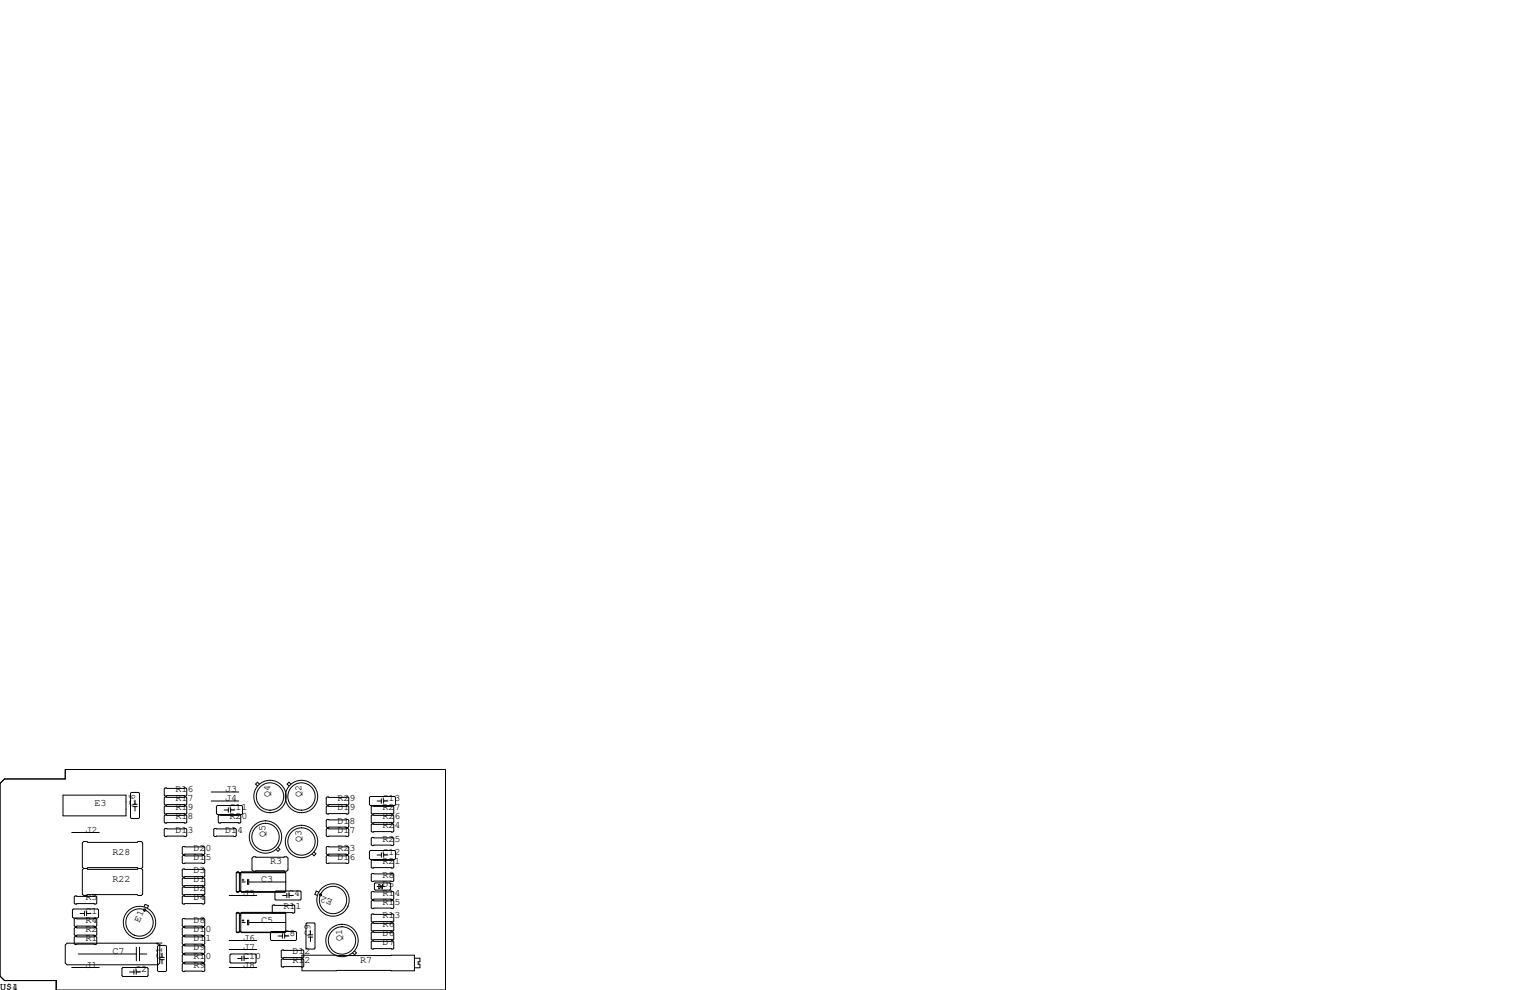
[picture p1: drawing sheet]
<svg xmlns="http://www.w3.org/2000/svg" width="432mm" height="279mm" viewBox="0 0 432 279" stroke-linecap="round" stroke-linejoin="round" font-family="sans-serif">
<g fill="none" stroke="#000" stroke-width=".28">
<path d="M0 221.1l1.3-1.3h17.1v-2.6h107.3v62.2h-109.8v-2.7h-14.6l-1.3-1.2zM17.8 224.4h17.8v5.9h-17.8zM20.2 234.9h7.8M37.1 223.6h2l.3 .3v6.9l-.3 .2h-2l-.3-.2v-6.9zM37.5 227.6h1.2M37.5 227h1.2M38.1 225.8v1.2M38.1 227.6v1.3M46.6 233.8h5.9l.2 .3v1.7l-.2 .3h-5.9l-.2-.3v-1.7zM46.6 227.5h5.9l.2 .2v1.8l-.2 .2h-5.9l-.2-.2v-1.8zM46.6 222.4h5.9l.2 .2v1.8l-.2 .3h-5.9l-.2-.3v-1.8zM46.6 230h5.9l.2 .3v1.7l-.2 .3h-5.9l-.2-.3v-1.7z"/>
<path d="M46.6 224.9h5.9l.2 .3v1.7l-.2 .3h-5.9l-.2-.3v-1.7zM51.7 238.9h5.8l.3 .2v1.8l-.3 .3h-5.8l-.3-.3v-1.8zM59.6 226.1h7.8M59.6 223.5h7.8M60.6 233.8h5.8l.3 .3v1.7l-.3 .3h-5.8l-.3-.3v-1.7zM61.1 227.6l.2-.3h6.9l.3 .3v2l-.3 .3h-6.9l-.2-.3zM61.8 230h5.9l.2 .3v1.7l-.2 .3h-5.9l-.2-.3v-1.7zM63.2 228.6h1.2M64.4 228v1.2M65.1 228v1.2M65.1 228.6h1.2M73.2 221.3l-.5-.5-.6 .5 .6 .5"/>
<path d="M78.5 239.2l.5 .5-.5 .6-.6-.6M82.1 221.3l-.5-.5-.6 .5 .6 .5M92.3 227.5h5.9l.2 .2v1.8l-.2 .2h-5.9l-.2-.2v-1.8zM92.3 233.8h5.9l.2 .3v1.7l-.2 .3h-5.9l-.2-.3v-1.7zM92.3 231.3h5.9l.2 .2v1.8l-.2 .3h-5.9l-.2-.3v-1.8zM92.3 238.9h5.9l.2 .2v1.8l-.2 .3h-5.9l-.2-.3v-1.8zM92.3 224.9h5.9l.2 .3v1.7l-.2 .3h-5.9l-.2-.3v-1.7zM104.3 225l.2-.2h6.9l.2 .2v2.1l-.2 .2h-6.9l-.2-.2zM105 227.5h5.9l.2 .2v1.8l-.2 .2h-5.9l-.2-.2v-1.8zM105 230h5.9l.2 .3v1.7l-.2 .3h-5.9l-.2-.3v-1.7zM105 232.5h5.9l.2 .3v1.8l-.2 .2h-5.9l-.2-.2v-1.8zM105 236.3h5.9l.2 .3v1.8l-.2 .2h-5.9l-.2-.2v-1.8z"/>
<path d="M106.4 226.1h1.2M107.6 225.4v1.3M108.3 225.4v1.3M108.3 226.1h1.2M20.4 256.8l.3-.3h6.9l.2 .3v2l-.2 .3h-6.9l-.3-.3zM21.2 252.9h5.9l.2 .2v1.8l-.2 .2h-5.9l-.2-.2v-1.8zM21.2 259.2h5.9l.2 .3v1.7l-.2 .3h-5.9l-.2-.3v-1.7zM22.6 257.8h1.2M23.6 245.1l-.4 .4v6.8l.4 .4h.9l.3-.2h13.9l.3 .2h.9l.4-.4v-6.8l-.4-.4M23.6 245.1l-.4-.4v-6.8l.4-.4h.9l.3 .2h13.9l.3-.2h.9l.4 .4v6.8l-.4 .4M23.6 245.1h.9M23.8 257.2v1.2"/>
<path d="M24.5 257.8h1.2M24.5 257.2v1.2M24.5 245.1l.3-.2h13.9l.3 .2M24.5 245.1l.3 .3h13.9l.3-.3M39 245.1h.9M40.7 255.9l.2-.7 1 .4-.3 .7M51.4 259.5l.3-.3h5.8l.3 .3v1.7l-.3 .3h-5.8l-.3-.3zM51.4 253.1l.3-.2h5.8l.3 .2v1.8l-.3 .2h-5.8l-.3-.2zM51.4 245.5l.3-.3h5.8l.3 .3v1.8l-.3 .2h-5.8l-.3-.2zM51.4 248l.3-.2h5.8l.3 .2v1.8l-.3 .3h-5.8l-.3-.3zM51.4 250.6l.3-.3h5.8l.3 .3v1.7l-.3 .3h-5.8l-.3-.3zM51.7 241.4h5.8l.3 .3v1.8l-.3 .2h-5.8l-.3-.2v-1.8z"/>
<path d="M64.7 252.7h7.8M66.7 246.3v5.2l.2 .3M66.7 257.7v5.3l.2 .2M66.7 257.7l.2-.2h.4l.3 .2v5.3M66.7 257.7h13.9M66.7 246.3l.2-.2h.4l.3 .2v5.2M66.7 246.3h13.9M66.8 251.7h.6M66.9 257.6h.4M66.9 251.7v.1M66.9 246.2h.4M67.6 251.5h.3"/>
<path d="M67.6 251.5l-.7 .2M67.6 258.3h.3M67.6 246.9h.3M67.6 251.4h.3M67.7 257.9h.1M67.7 246.4h.1M67.9 251.5l.3 .3M68.1 251.7h12.4M68.2 251.7v.1M68.2 257.6h12.2M68.2 246.2h12.2M68.3 259.8h.5"/>
<path d="M68.3 248.3h.5M68.3 248.9h.9M68.6 248.1v.5M68.6 259.5v.5M69.9 259.7h.3v1.3h-.3zM69.9 248.3h.3v1.3h-.3zM70.3 248.9h10.3M71.1 242.2l.4-.4h9.4l.4 .4v3.3l-.4 .4h-9.4l-.4-.4zM76.8 255.7l.3-.3h5.8l.3 .3v1.7l-.3 .3h-5.8l-.3-.3zM77.6 251.7l.3-.2h6.8l.3 .2v2l-.3 .3h-6.8l-.3-.3zM79.8 252.7h1.1M80.6 246.3v5.2l-.2 .2h-12.2"/>
<path d="M80.6 246.3l-.2-.2h-12.2l-.3 .2v5.2M80.6 257.7l-.2-.2h-12.2l-.3 .2v5.3M80.6 257.7v5.3l-.2 .2h-12.2M80.9 252.1v1.3M81.6 252.1v1.3M81.6 252.7h1.2M88.6 240.5l.6 .5-.6 .5-.5-.5M90 251.8l-.8-.3-.3 .9 .7 .3M92.3 241.4h5.9l.2 .3v1.8l-.2 .2h-5.9l-.2-.2v-1.8zM104.3 240.3l.2-.3h6.9l.2 .3v2l-.2 .3h-6.9l-.2-.3zM104.8 246.8l.2-.3h5.9l.2 .3v1.7l-.2 .3h-5.9l-.2-.3zM104.8 251.8l.2-.2h5.9l.2 .2v1.8l-.2 .3h-5.9l-.2-.3z"/>
<path d="M104.8 254.4l.2-.3h5.9l.2 .3v1.8l-.2 .2h-5.9l-.2-.2zM104.8 258.2l.2-.3h5.9l.2 .3v1.8l-.2 .2h-5.9l-.2-.2zM105 242.7h5.9l.2 .3v1.7l-.2 .3h-5.9l-.2-.3v-1.7zM105.7 249.4l.2-.2h4.1l.2 .2v1.6l-.2 .2h-4.1l-.2-.2zM106.4 250.2h2.2M106.4 241.3h1.2M106.9 249.6l1.1 .6-1.1 .6zM107.6 240.7v1.2M108 249.6v1.2h-.3M108.3 241.3h1.2M108.3 240.7v1.2M18.4 266.7l.5-.5h25.7l.5 .5v5.1l-.5 .5h-25.7l-.5-.5z"/>
<path d="M20.2 273h7.8M21.2 264.3h5.9l.2 .2v1.8l-.2 .3h-5.9l-.2-.3v-1.8zM21.2 261.7h5.9l.2 .3v1.8l-.2 .2h-5.9l-.2-.2v-1.8zM22.1 269.2h16.4M34.4 273.3l.3-.3h6.8l.3 .3v2l-.3 .3h-6.8l-.3-.3zM36.6 274.3h1.2M37.8 273.7v1.3M38.4 274.3h1.2M38.4 273.7v1.3M38.5 267.3v3.8M39.4 267.3v3.8M39.4 269.2h2"/>
<path d="M44.5 267.1l.2-.3h2l.3 .3v6.8l-.3 .3h-2l-.2-.3zM45.1 270.2h1.3M45.1 270.8h1.3M45.7 269v1.2M45.7 270.8v1.2M51.4 264.5l.3-.2h5.8l.3 .2v1.8l-.3 .3h-5.8l-.3-.3zM51.4 262l.3-.3h5.8l.3 .3v1.8l-.3 .2h-5.8l-.3-.2zM51.4 272.2l.3-.3h5.8l.3 .3v1.7l-.3 .3h-5.8l-.3-.3zM51.4 267.1l.3-.3h5.8l.3 .3v1.8l-.3 .2h-5.8l-.3-.2zM51.4 269.6l.3-.2h5.8l.3 .2v1.8l-.3 .3h-5.8l-.3-.3zM64.7 273h7.8M64.7 265.4h7.8"/>
<path d="M64.7 268h7.8M64.9 269.5l.3-.3h6.8l.3 .3v2l-.3 .3h-6.8l-.3-.3zM66.8 263.1h.6M66.9 263.2h.1M67.1 270.5h1.1M67.6 262.9h.3M67.6 263l-.7 .2M67.6 263h.3M67.6 262.8h.3M67.9 263l.3 .2M68.1 263.1h12.4M68.2 263.2h.1"/>
<path d="M68.2 269.9v1.2M68.3 260.3h.9M68.9 269.9v1.2M68.9 270.5h1.2M70.3 260.3h10.3M76.3 263.1l.3-.2h6.8l.3 .2v2.1l-.3 .2h-6.8l-.3-.2zM78.5 264.2h1.2M79.4 270.9l.2-.3h5.9l.2 .3v1.8l-.2 .2h-5.9l-.2-.2zM79.4 268.4l.2-.3h5.9l.2 .3v1.7l-.2 .3h-5.9l-.2-.3zM79.7 263.5v1.3M80.3 264.2h1.2M80.3 263.5v1.3"/>
<path d="M85.2 269.6h31.8v4.4h-31.8zM86.4 260.7l.2-.2h2l.3 .2v6.9l-.3 .2h-2l-.2-.2zM87 264.5h1.3M87 263.8h1.3M87.6 262.6v1.2M87.6 264.5v1.2M100.1 268.4l.5 .5-.5 .6-.6-.6M104.8 260.7l.2-.2h5.9l.2 .2v1.8l-.2 .3h-5.9l-.2-.3zM104.8 263.3l.2-.3h5.9l.2 .3v1.7l-.2 .3h-5.9l-.2-.3zM104.8 265.8l.2-.2h5.9l.2 .2v1.8l-.2 .2h-5.9l-.2-.2zM117.1 270.4h1.4v1h-.5v.7h.5v1h-1.4"/>
<circle cx="74.9" cy="236.2" r="3.9"/>
<circle cx="74.9" cy="236.2" r="4.6"/>
<circle cx="76.2" cy="224.8" r="4.6"/>
<circle cx="76.2" cy="224.8" r="3.9"/>
<circle cx="85.1" cy="237.5" r="3.9"/>
<circle cx="85.1" cy="237.5" r="4.6"/>
<circle cx="85.1" cy="224.8" r="4.6"/>
<circle cx="85.1" cy="224.8" r="3.9"/>
<circle cx="40.8" cy="256.8" r=".32"/>
<circle cx="90.5" cy="252.5" r=".32"/>
<circle cx="94" cy="254" r="4.6"/>
<circle cx="94" cy="254" r="3.9"/>
<circle cx="39.4" cy="260.3" r="4.6"/>
<circle cx="39.4" cy="260.3" r="3.9"/>
<circle cx="96.5" cy="265.4" r="3.9"/>
<circle cx="96.5" cy="265.4" r="4.6"/>
</g>
<g font-size="2.8">
<text x="26.7" y="227.3">E3</text>
<text x="38.1" y="227.3" transform="rotate(-90 38.1 227.3)">C6</text>
<text x="49.5" y="223.5">R16</text>
<text x="49.5" y="226.1">R17</text>
<text x="63.5" y="226.1">J4</text>
<text x="63.5" y="223.5">J3</text>
<text x="76.2" y="224.8" transform="rotate(-90 76.2 224.8)">Q4</text>
<text x="85.1" y="224.8" transform="rotate(-90 85.1 224.8)">Q2</text>
<text x="95.2" y="226.1">R29</text>
<text x="107.9" y="226.1">C13</text>
<text x="49.5" y="231.1">R18</text>
<text x="49.5" y="228.6">R19</text>
<text x="64.8" y="228.6">C11</text>
<text x="64.8" y="231.1">R20</text>
<text x="95.2" y="232.4">D18</text>
<text x="95.2" y="228.6">D19</text>
<text x="107.9" y="233.7">R24</text>
<text x="107.9" y="231.1">R26</text>
<text x="107.9" y="228.6">R27</text>
<text x="24.1" y="234.9">J2</text>
<text x="49.5" y="234.9">D13</text>
<text x="63.5" y="234.9">D14</text>
<text x="74.9" y="236.2" transform="rotate(-90 74.9 236.2)">Q5</text>
<text x="85.1" y="237.5" transform="rotate(-90 85.1 237.5)">Q3</text>
<text x="95.2" y="234.9">D17</text>
<text x="107.9" y="237.5">R25</text>
<text x="31.7" y="241.3">R28</text>
<text x="54.6" y="242.6">D15</text>
<text x="54.6" y="240">D20</text>
<text x="76.2" y="243.8">R3</text>
<text x="95.2" y="240">R23</text>
<text x="95.2" y="242.6">D16</text>
<text x="107.9" y="241.3">C12</text>
<text x="107.9" y="243.8">R21</text>
<text x="31.7" y="248.9">R22</text>
<text x="54.6" y="248.9">D1</text>
<text x="54.6" y="246.4">D3</text>
<text x="54.6" y="251.5">D2</text>
<text x="73.7" y="248.9">C3</text>
<text x="107.9" y="250.2">D5</text>
<text x="107.9" y="247.6">R8</text>
<text x="24.1" y="254">R5</text>
<text x="24.1" y="257.8">C1</text>
<text x="54.6" y="254">D4</text>
<text x="68.6" y="252.7">J5</text>
<text x="80" y="256.5">R11</text>
<text x="81.3" y="252.7">C4</text>
<text x="94" y="254" transform="rotate(-157 94 254)">E2</text>
<text x="107.9" y="252.7">R14</text>
<text x="107.9" y="255.3">R15</text>
<text x="24.1" y="262.9">R2</text>
<text x="24.1" y="260.3">R4</text>
<text x="39.4" y="260.3" transform="rotate(-67 39.4 260.3)">E1</text>
<text x="54.6" y="260.3">D8</text>
<text x="54.6" y="262.9">D10</text>
<text x="73.7" y="260.3">C5</text>
<text x="107.9" y="261.6">R6</text>
<text x="107.9" y="259.1">R13</text>
<text x="24.1" y="265.4">R1</text>
<text x="31.7" y="269.2">C7</text>
<text x="54.6" y="268">D9</text>
<text x="54.6" y="265.4">D11</text>
<text x="68.6" y="265.4">J6</text>
<text x="68.6" y="268">J7</text>
<text x="80" y="264.2">C8</text>
<text x="82.5" y="269.2">D12</text>
<text x="87.6" y="264.2" transform="rotate(-90 87.6 264.2)">C9</text>
<text x="96.5" y="265.4" transform="rotate(-90 96.5 265.4)">Q1</text>
<text x="107.9" y="264.2">D6</text>
<text x="107.9" y="266.7">D7</text>
<text x="24.1" y="273">J1</text>
<text x="38.1" y="274.3">C2</text>
<text x="45.7" y="270.5" transform="rotate(-90 45.7 270.5)">C14</text>
<text x="54.6" y="273">R9</text>
<text x="54.6" y="270.5">R10</text>
<text x="68.6" y="270.5">C10</text>
<text x="68.6" y="273">J8</text>
<text x="82.5" y="271.8">R12</text>
<text x="101.6" y="271.8">R7</text>
<text x="0" y="279.4">U$1</text>
<text x="3.4" y="279.4">4</text>
</g>
</svg>
